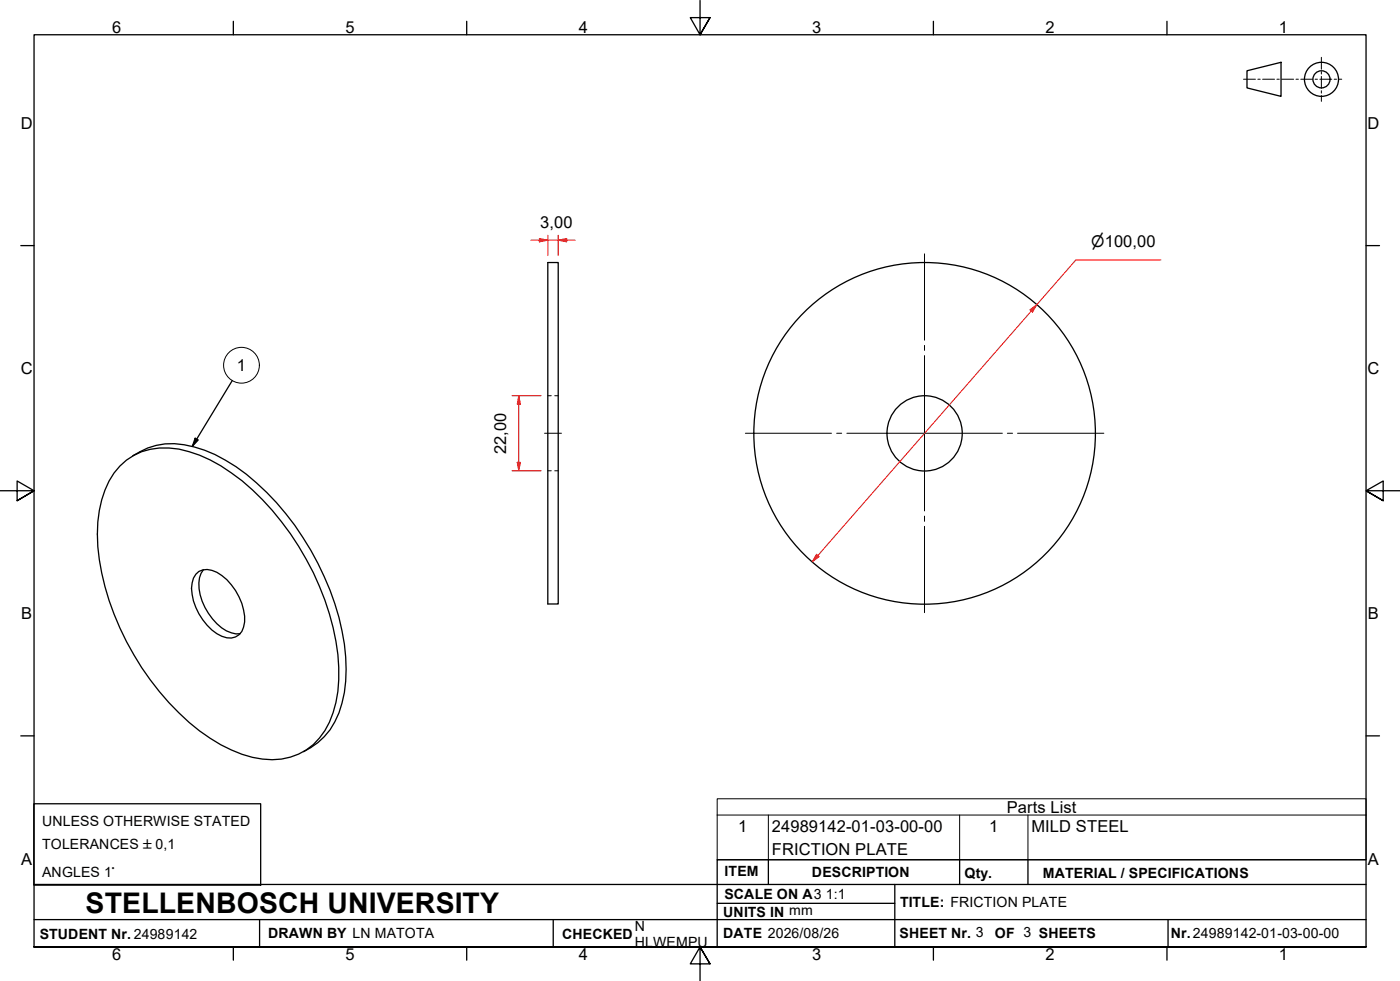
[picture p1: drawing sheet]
<svg xmlns="http://www.w3.org/2000/svg" width="410mm" height="287mm" viewBox="0 0 410 287" stroke-linecap="round" stroke-linejoin="round" font-family="sans-serif">
<!-- layer: Visible Edges(ISO) -->
<g fill="none" stroke="#000" stroke-width=".38">
<path d="M160.4 76.8h3v100h-3zM35.1 136.4a19.3 19.3 0 0 1 20.3-4.2 49.2 49.2 0 0 1 21.4 14.1 80.7 80.7 0 0 1 22.1 45.3 35.9 35.9 0 0 1-3.8 22.3 18 18 0 0 1-18.3 8.3 41.7 41.7 0 0 1-21.4-10.7 81 81 0 0 1-26.8-51.5 33.9 33.9 0 0 1 4.8-21.6zM38.9 133.4a20.5 20.5 0 0 1 17.9-2.6 48.5 48.5 0 0 1 21.3 13.4 82.2 82.2 0 0 1 22.7 44.3 41.7 41.7 0 0 1-1.5 20.2 20.3 20.3 0 0 1-10.4 11.3M57.3 168.1a4.7 4.7 0 0 1 6.2-.6 16.9 16.9 0 0 1 8.1 14.6 4.6 4.6 0 0 1-3.8 4.7 10.6 10.6 0 0 1-8.4-5.4 14.9 14.9 0 0 1-3.1-10.8l.3-1.4zM59.6 166.8a9.5 9.5 0 0 0-.4 9.2 16 16 0 0 0 8.6 9.2l1.3 .4 1.3-.1"/>
<circle cx="270.7" cy="126.9" r="11"/>
<circle cx="270.7" cy="126.9" r="50"/>
</g>
<!-- layer: Hidden Edges(ISO) -->
<path d="M160.4 115.8h1M162.4 115.8h1M160.4 137.8h1M162.4 137.8h1" fill="none" stroke="#000" stroke-width=".29"/>
<!-- layer: Symbols(ISO) -->
<path d="M210 238.6v-4.8h190v4.8M210 238.6v13.1h190v-13.1M210 238.6h190M225 238.6v13.1M281 238.6v13.1M301 238.6v13.1" fill="none" stroke="#000" stroke-width=".29"/>
<!-- layer: Border_0 -->
<g fill="none" stroke="#000" stroke-width=".38">
<path d="M68.3 6.2v4M136.7 6.2v4M205 .1v10.1l-2.9-5h5.8l-2.9 5 2.9-5M273.3 6.2v4M341.7 6.2v4M6.1 71.9h3.9M400 71.9h3.9M0 143.7h10l-5-2.9v5.8l5-2.9-5 2.9M410 143.7h-10l5-2.9v5.8l-5-2.9 5 2.9M6.1 215.4h3.9M400 215.4h3.9M10 277.2v-267h390v267h-390h390"/>
<path d="M68.3 277.2v3.9M136.7 277.2v3.9M273.3 277.2v3.9M341.7 277.2v3.9M207.9 282.1l-2.9-4.9 2.9 4.9h-5.8l2.9-4.9v10"/>
</g>
<!-- layer: Sketch Geometry(ISO) -->
<g fill="none" stroke="#000" stroke-width=".38">
<path d="M365.1 20.7l10-2.5v10l-10-2.5zM9.9 235.3h66.4v23.8h-66.4zM10 258.9h390M225 251.7v7.2M262 258.9v18.3M281 251.7v7.2M301 251.7v7.2M400 251.7h-190v25.5M10 277.2h390M10 269.2h390M76 269.2v8M162 269.2v8"/>
<path d="M210 264.4h52M342 269.2v8"/>
<circle cx="386.9" cy="23.2" r="5"/>
<circle cx="386.9" cy="23.2" r="2.51"/>
</g>
<g fill="none" stroke="#000" stroke-width=".29">
<path d="M386.9 16.8v3.5M364.1 23.2h3.5M368.3 23.2h.7M369.7 23.2h3.5M373.9 23.2h.7M375.3 23.2h3.5M379.5 23.2h.7M380.9 23.2h3.5M385.1 23.2h.7M386.5 23.2h3.5M386.9 21v.7M386.9 22.4v3.5"/>
<path d="M386.9 26.6v.7M386.9 28v1.7M390.7 23.2h.7M392 23.2h.9"/>
</g>
<!-- layer: Center Mark(ISO) -->
<path d="M270.7 74.3v25.3M270.7 101.1v1.5M270.7 104.1v45.5M218.2 126.8h25.3M245 126.8h1.4M248 126.8h45.5M295 126.8h1.5M297.9 126.8h25.3M270.7 151.1v1.5M270.7 154.1v25.2" fill="none" stroke="#000" stroke-width=".29"/>
<!-- layer: Centerline(ISO) -->
<path d="M159.4 126.8h5" fill="none" stroke="#000" stroke-width=".29"/>
<!-- layer: Dimensions(ISO) -->
<path d="M157.9 70.3h2.5" fill="none" stroke="#f00" stroke-width=".29"/>
<path d="M157.9 69.8l2.5 .5-2.5 .5z" fill="#f00"/>
<path d="M157.9 69.8l2.5 .5-2.5 .5zM163.4 70.3h2.5" fill="none" stroke="#f00" stroke-width=".29"/>
<path d="M163.4 70.3l2.5-.5v1z" fill="#f00"/>
<path d="M155.4 70.3h2.5M160.4 70.3h3M160.4 68.8v6M163.4 70.3l2.5-.5v1zM163.4 68.8v6M165.9 70.3h2.5M303.6 89.2l-1.7 1.9" fill="none" stroke="#f00" stroke-width=".29"/>
<path d="M301.6 90.7l2-1.5-1.3 2.2z" fill="#f00"/>
<path d="M301.6 90.7l2-1.5-1.3 2.2zM239.5 162.6l-1.7 1.9" fill="none" stroke="#f00" stroke-width=".29"/>
<path d="M239.1 162.3l.7 .7-2 1.5z" fill="#f00"/>
<path d="M339.9 76.1h-24.9l-11.4 13.1M301.9 91.1l-62.4 71.5M151.9 115.8v2.5M239.1 162.3l.7 .7-2 1.5z" fill="none" stroke="#f00" stroke-width=".29"/>
<!-- layer: Symbols(ISO) -->
<path d="M68 111.4l-11.7 19.2M57.1 128.3l.9 .5-1.7 1.8z" fill="none" stroke="#000" stroke-width=".38"/>
<path d="M57.1 128.3l.9 .5-1.7 1.8z" fill="#000"/>
<circle cx="70.7" cy="106.9" r="5.2" fill="none" stroke="#000" stroke-width=".29"/>
<!-- layer: Dimensions(ISO) -->
<path d="M151.9 115.8l.5 2.5h-1z" fill="#f00"/>
<path d="M151.9 115.8l.5 2.5h-1zM151.9 135.3v2.5" fill="none" stroke="#f00" stroke-width=".29"/>
<path d="M151.4 135.3h1l-.5 2.5z" fill="#f00"/>
<path d="M149.9 115.8h8.5M151.9 118.3v17M149.9 137.8h8.5M151.4 135.3h1l-.5 2.5z" fill="none" stroke="#f00" stroke-width=".29"/>
<text font-size="8.3" x="25.1" y="267.2">STELLENBOSCH UNIVERSITY</text>
<g font-size="4.8">
<text x="32.8" y="9.7">6</text>
<text x="101.2" y="9.7">5</text>
<text x="169.5" y="9.7">4</text>
<text x="237.8" y="9.7">3</text>
<text x="306.1" y="9.7">2</text>
<text x="374.5" y="9.7">1</text>
<text x="6.1" y="37.8">D</text>
<text x="400.4" y="37.8">D</text>
<text x="158.2" y="66.6">3,00</text>
<text x="6.1" y="109.6">C</text>
<text x="69.3" y="108.7">1</text>
<text x="400.4" y="109.6">C</text>
<text x="148.2" y="132.9" transform="rotate(-90 148.2 132.9)">22,00</text>
<text x="6.2" y="181.3">B</text>
<text x="400.5" y="181.3">B</text>
<text x="294.8" y="237.9">Parts List</text>
<text x="216.2" y="243.6">1</text>
<text x="226" y="243.6">24989142-01-03-00-00</text>
<text x="289.6" y="243.6">1</text>
<text x="302" y="243.7">MILD STEEL</text>
<text x="226" y="250.1">FRICTION PLATE</text>
<text x="6.2" y="253.1">A</text>
<text x="400.5" y="253.1">A</text>
<text x="32.8" y="281.1">6</text>
<text x="101.2" y="281.1">5</text>
<text x="169.5" y="281.1">4</text>
<text x="237.8" y="281.1">3</text>
<text x="306.1" y="281.1">2</text>
<text x="374.5" y="281.1">1</text>
</g>
<text font-size="4.6" x="319.5" y="72.2">⌀100,00</text>
<g font-size="4.1">
<text x="12.3" y="241.7">UNLESS OTHERWISE STATED</text>
<text x="12.3" y="248.6">TOLERANCES ±0,1</text>
<text x="12.3" y="256.8">ANGLES 1°</text>
<text x="212.2" y="256.5">ITEM</text>
<text x="237.7" y="256.7">DESCRIPTION</text>
<text x="282.4" y="256.9">Qty.</text>
<text x="305.4" y="256.9">MATERIAL / SPECIFICATIONS</text>
<text x="212.1" y="263">SCALE ON A3</text>
<text x="241.8" y="263.1">1:1</text>
<text x="211.8" y="268.4">UNITS IN mm</text>
<text x="263.5" y="265.6">TITLE: FRICTION PLATE</text>
<text x="11.6" y="274.8">STUDENT Nr. 24989142</text>
<text x="78.5" y="274.6">DRAWN BY LN MATOTA</text>
<text x="164.6" y="274.8">CHECKED</text>
<text x="185.9" y="272.4">N</text>
<text x="211.8" y="274.6">DATE 2026/08/26</text>
<text x="263.4" y="274.6">SHEET Nr. 3</text>
<text x="291.3" y="274.6">OF 3 SHEETS</text>
<text x="342.8" y="274.5">Nr.24989142-01-03-00-00</text>
<text x="185.9" y="277.1">HLWEMPU</text>
</g>
</svg>
